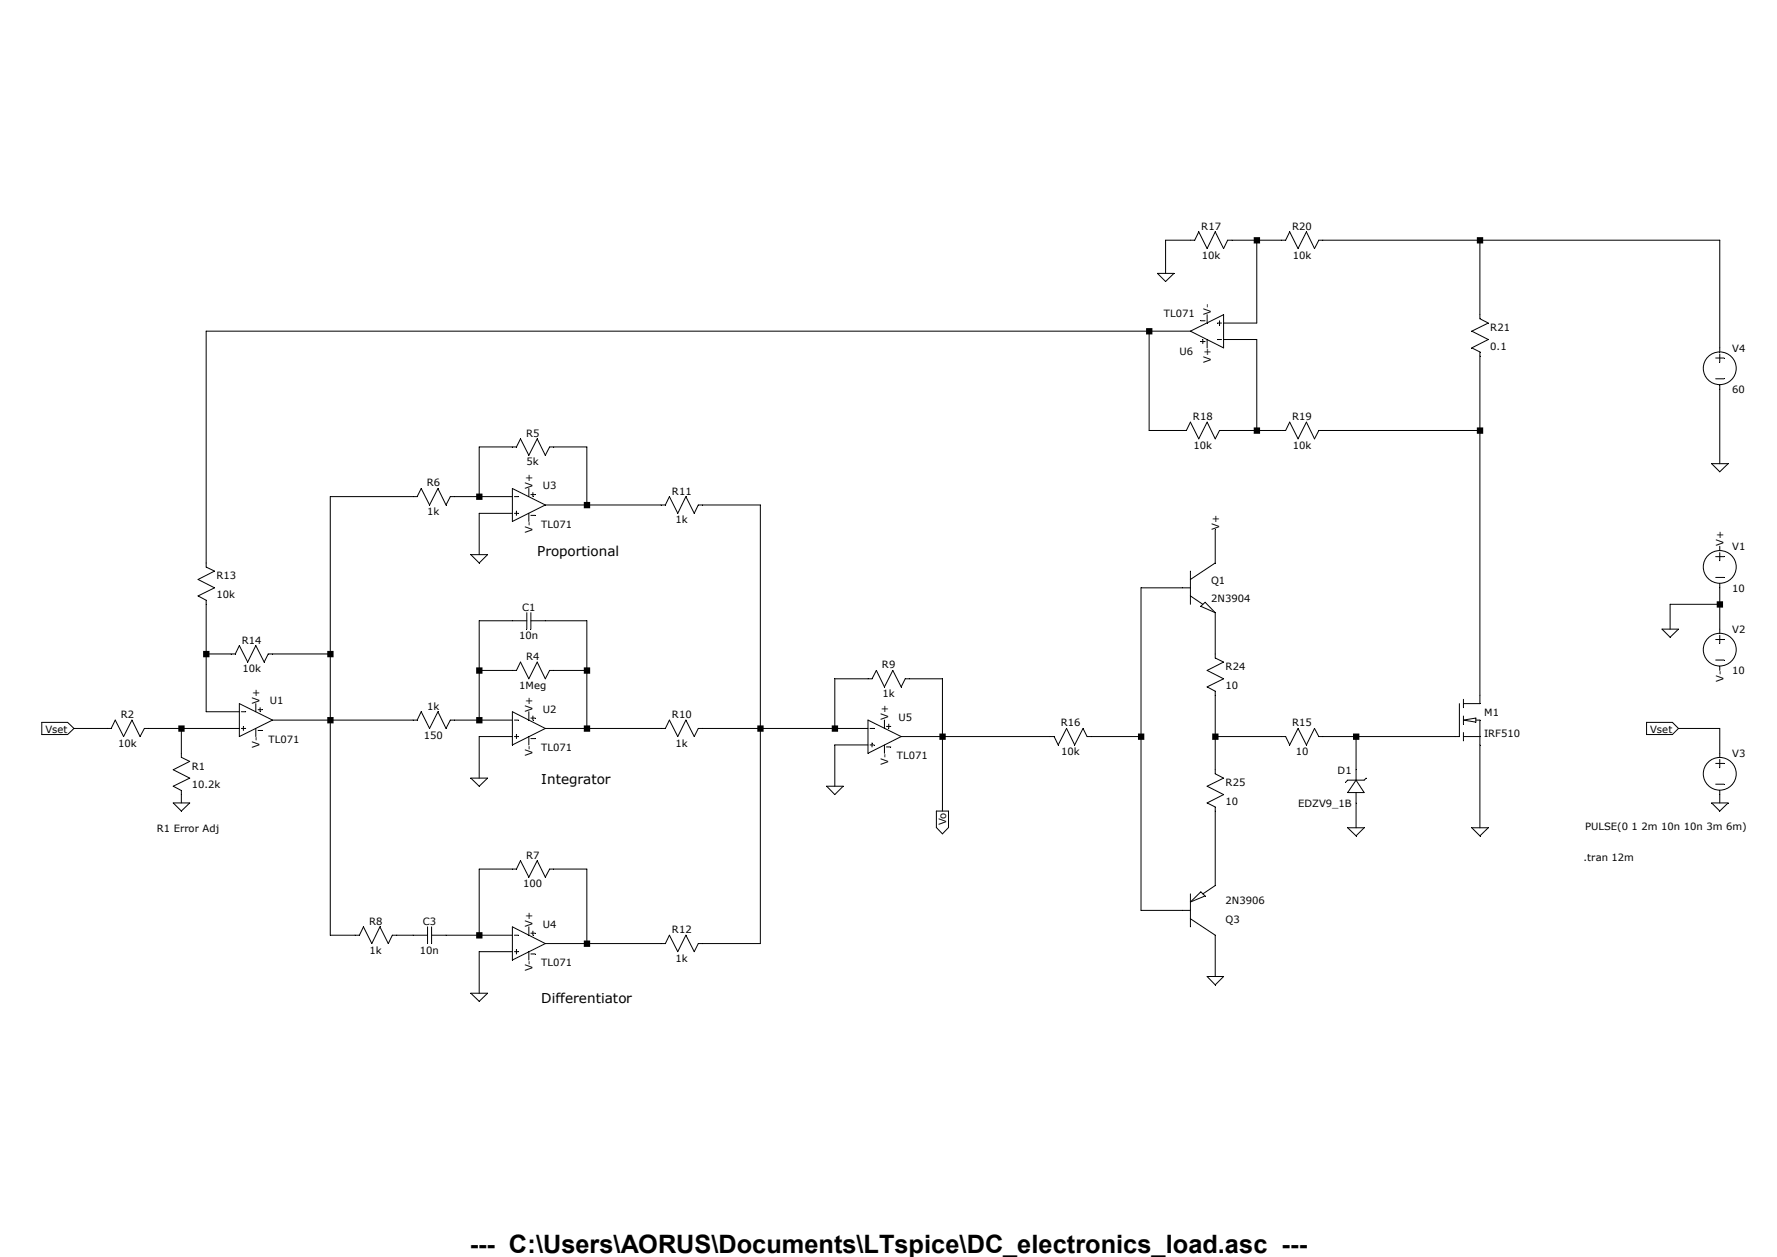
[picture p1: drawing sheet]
<svg xmlns="http://www.w3.org/2000/svg" width="297mm" height="210mm" viewBox="0 0 297 210" stroke-linecap="round" stroke-linejoin="round" font-family="sans-serif">
<g fill="none" stroke="#000" stroke-width=".17">
<path d="M192.1 55.3v16.6h6.2l.7-1.4 1.4 2.8 1.4-2.8 1.3 2.8 .7-1.4h11.1l.7-1.4 1.4 2.8 1.4-2.8 1.3 2.8 .7-1.4h27M193.5 45.7h2.7l-1.4 1.3zM194.8 45.7v-5.6h4.9l.7-1.4 1.4 2.8 1.3-2.8 1.4 2.8 .7-1.4h9.7l.7-1.4 1.4 2.8 1.4-2.8 1.3 2.8 .7-1.4h67v18.7M199 55.3h-164.5v39.4l1.4 .7-2.8 1.4 2.8 1.4-2.8 1.4 1.4 .7v18.6h5.5M199 55.3l5.5-2.7v5.5zM200.7 57.1h.7M200.7 53.6h.7M201 56.7v.7M201.8 52.6v1.4M201.8 56.7v1.4M203.5 56.7h.7M203.5 54h.7"/>
<path d="M203.8 53.6v.7M204.5 56.7h5.6v15.2M210.1 40.1v13.9h-5.6M247.4 40.1v13.2l1.4 .7-2.8 1.3 2.8 1.4-2.8 1.4 1.4 .7v58.8h-2.8M286.8 59.8h1.4M287.4 59.1v1.4M286.1 77.5h2.7l-1.4 1.3zM286.8 63.3h1.4M287.4 64.3v13.2M78.7 92.7h2.8l-1.4 1.4zM80.1 83v-8.3h6.2l.7-1.4 1.4 2.8 1.4-2.8 1.3 2.8 .8-1.4h6.2v9.7M85.6 81.6l5.5 2.8-5.5 2.7z"/>
<path d="M85.6 83h-10.3l-.8 1.4-1.3-2.8-1.4 2.8-1.4-2.8-.7 1.4h-14.5v73.3h4.9l.6-1.4 1.4 2.7 1.4-2.7 1.4 2.7 .7-1.3h5.9M85.6 85.8h-5.5v6.9M86 83h.7M86 85.8h.7M86.3 85.4v.7M88.4 81.6v1.4M88.4 85.8v1.3M88.7 82.6h.8M88.7 86.1h.8M89.1 82.3v.7M91.1 84.4h20.1l.7-1.4 1.4 2.8 1.3-2.8 1.4 2.8 .7-1.4h10.4v73.2h-10.4l-.7 1.4-1.4-2.7-1.3 2.7-1.4-2.7-.7 1.3h-20.1M199 99.6l2 1.4"/>
<path d="M199 95.4v5.6M199 98.2h-8.3v53.9h8.3M203.1 88.5v5.6l-4.1 2.7M286.8 93h1.4M286.8 96.5h1.4M287.4 91.3v.7M287.4 92.3v1.4M287.4 97.5v8.3M34.5 109.3h4.8l.7-1.4 1.4 2.7 1.4-2.7 1.4 2.7 .6-1.3h10.4M40 117.6l5.6 2.7-5.6 2.8zM40.3 118.9h.8M42.8 117.6v1.3"/>
<path d="M43.1 118.6h.7M43.5 118.2v.7M80.1 112h6.2l.7-1.4 1.4 2.8 1.4-2.8 1.3 2.8 .8-1.4h6.2M85.6 118.9l5.5 2.8-5.5 2.8zM88.1 103.7h-8v16.6M88.1 102.4v2.7M88.4 118.9v1.4M88.7 120h.8M88.7 103.7h9.4v18M88.7 102.4v2.7M89.1 119.6v.7M200.7 101.3l.7-.7 1.7 1.8z"/>
<path d="M203.1 102.4v7.5l1.4 .7-2.7 1.4 2.7 1.4-2.7 1.4 1.3 .7v13.8l1.4 .7-2.7 1.4 2.7 1.4-2.7 1.4 1.3 .6v13.2l-2.1 1.4M243.9 117.6v5.5h-23.5l-.7-1.4-1.3 2.8-1.4-2.8-1.4 2.8-.7-1.4h-11.8M244.6 116.8v1.4M244.6 119.6v1.4M277.8 105.1h2.7l-1.4 1.4zM286.8 106.8h1.4M286.8 110.3h1.4M287.4 106.1v1.4M287.4 111.3v.7M287.4 101h-8.3v4.1M7 120.7h4.3l1.1 1-1.1 1h-4.3zM12.4 121.7h6.2l.7-1.4 1.4 2.8 1.4-2.8 1.3 2.8 .7-1.4h15.9"/>
<path d="M29 134.2h2.7l-1.4 1.3zM30.3 121.7v4.8l1.4 .7-2.7 1.4 2.7 1.4-2.7 1.4 1.3 .7v2.1M40.3 121.7h.8M40.7 121.4v.6M42.8 121.7v1.4M43.1 122h.7M45.6 120.3h24.1l.7-1.4 1.4 2.8 1.4-2.8 1.3 2.8 .8-1.4h10.3M78.7 130h2.8l-1.4 1.4zM85.6 123.1h-5.5v6.9M86 120.3h.7M86 123.1h.7M86.3 122.7v.7"/>
<path d="M88.4 123.1v1.4M88.7 123.4h.8M91.1 121.7h20.1l.7-1.4 1.4 2.8 1.3-2.8 1.4 2.8 .7-1.4h28.4M138.2 131.4h2.7l-1.4 1.4zM139.5 121.7v-8.3h6.3l.7-1.4 1.3 2.8 1.4-2.8 1.4 2.8 .7-1.4h6.2v22.1M145.1 120.3l5.5 2.8-5.5 2.8zM145.1 124.5h-5.6v6.9M145.4 121.7h.7M145.4 124.5h.7M145.8 124.1v.7M147.8 120.3v1.4M147.8 124.5v1.4"/>
<path d="M148.2 121.4h.7M148.2 124.8h.7M148.5 121v.7M150.6 123.1h25.6l.7 1.4 1.4-2.8 1.3 2.8 1.4-2.8 .7 1.4h9M156.5 135.5h2v2.8l-1 1-1-1zM225.3 138.3h2.7l-1.3 1.4zM226.7 130.3l1.3 2.1h-2.7zM226.7 123.1v7.2M226.7 132.4v5.9M228.3 130l-.3 .3h-2.7l-.4 .4M244.6 123.1h2.8M244.6 120.3l2.1-.3v.6z"/>
<path d="M244.6 122.4v1.4M246 138.3h2.8l-1.4 1.4zM246.7 120.3h.7v18M275.2 120.7h4.3l1 1-1 1h-4.3zM280.5 121.7h6.9v4.8M286.1 134.2h2.7l-1.4 1.3zM286.8 127.6h1.4M286.8 131h1.4M287.4 126.9v1.4M287.4 132.1v2.1M71.5 154.9v2.7M72.1 156.3h13.5"/>
<path d="M72.1 154.9v2.7M80.1 156.3v-11.1h6.2l.7-1.4 1.4 2.8 1.4-2.8 1.3 2.8 .8-1.4h6.2v12.4M85.6 154.9l5.5 2.7-5.5 2.8zM85.6 159h-5.5v6.9M86 156.3h.7M86 159h.7M86.3 158.7v.7M88.4 154.9v1.4M88.4 159v1.4M88.7 155.9h.8M88.7 159.4h.8M89.1 155.6v.7"/>
<path d="M199 149.4v5.5M199 150.7l1.7-1.7 .7 .7zM199 153.5l4.1 2.8v6.9M78.7 165.9h2.8l-1.4 1.4zM201.8 163.2h2.7l-1.4 1.3z"/>
<circle cx="287.5" cy="61.5" r="2.74"/>
<circle cx="287.5" cy="94.7" r="2.74"/>
<circle cx="287.5" cy="108.5" r="2.74"/>
<circle cx="287.5" cy="129.3" r="2.74"/>
</g>
<path d="M29.8 121.2h1.1v1.1h-1.1zM34 108.8h1v1h-1zM54.7 108.8h1.1v1h-1.1zM54.7 119.8h1.1v1.1h-1.1zM79.6 82.5h1v1h-1zM79.6 111.5h1v1.1h-1zM79.6 119.8h1v1.1h-1zM79.6 155.7h1v1.1h-1zM97.6 83.9h1v1h-1zM97.6 111.5h1v1.1h-1zM97.6 121.2h1v1.1h-1zM97.6 157.1h1v1.1h-1zM126.6 121.2h1v1.1h-1zM139 121.2h1.1v1.1h-1.1zM157 122.6h1.1v1h-1.1zM190.2 122.6h1.1v1h-1.1zM191.6 54.8h1v1.1h-1zM202.6 122.6h1.1v1h-1.1zM209.5 39.6h1.1v1.1h-1.1zM209.5 71.4h1.1v1.1h-1.1zM226.1 122.6h1.1v1h-1.1zM246.8 39.6h1.1v1.1h-1.1zM246.8 71.4h1.1v1.1h-1.1zM286.9 100.5h1.1v1h-1.1z" fill-rule="evenodd" fill="#000"/>
<text font-size="4.2" x="78.5" y="209.3">--- C:\Users\AORUS\Documents\LTspice\DC_electronics_load.asc ---</text>
<g font-size="2.3">
<text x="89.8" y="92.9">Proportional</text>
<text x="90.5" y="130.9">Integrator</text>
<text x="90.5" y="167.6">Differentiator</text>
</g>
<g font-size="1.7">
<text x="200.8" y="38.4">R17</text>
<text x="216" y="38.4">R20</text>
<text x="200.9" y="43.2">10k</text>
<text x="216.1" y="43.2">10k</text>
<text x="194.5" y="52.9">TL071</text>
<text x="202.4" y="52.6" transform="rotate(-90 202.4 52.6)">V-</text>
<text x="197.1" y="59.3">U6</text>
<text x="249.1" y="55.3">R21</text>
<text x="249.1" y="58.4">0.1</text>
<text x="289.5" y="58.8">V4</text>
<text x="202.4" y="60.6" transform="rotate(-90 202.4 60.6)">V+</text>
<text x="289.5" y="65.7">60</text>
<text x="199.4" y="70.2">R18</text>
<text x="216" y="70.2">R19</text>
<text x="87.9" y="73">R5</text>
<text x="88" y="77.8">5k</text>
<text x="199.5" y="75">10k</text>
<text x="216.1" y="75">10k</text>
<text x="71.3" y="81.3">R6</text>
<text x="89" y="81.6" transform="rotate(-90 89 81.6)">V+</text>
<text x="90.7" y="81.7">U3</text>
<text x="112.3" y="82.6">R11</text>
<text x="71.4" y="86.1">1k</text>
<text x="89" y="89" transform="rotate(-90 89 89)">V-</text>
<text x="90.5" y="88.1">TL071</text>
<text x="112.9" y="87.5">1k</text>
<text x="203.8" y="88.5" transform="rotate(-90 203.8 88.5)">V+</text>
<text x="288.1" y="91.3" transform="rotate(-90 288.1 91.3)">V+</text>
<text x="289.5" y="91.9">V1</text>
<text x="36.2" y="96.8">R13</text>
<text x="36.2" y="99.9">10k</text>
<text x="202.4" y="97.5">Q1</text>
<text x="202.4" y="100.6">2N3904</text>
<text x="289.5" y="98.9">10</text>
<text x="40.4" y="107.5">R14</text>
<text x="86.8" y="106.8">10n</text>
<text x="87.2" y="102">C1</text>
<text x="289.5" y="105.8">V2</text>
<text x="40.5" y="112.3">10k</text>
<text x="87.9" y="110.3">R4</text>
<text x="147.4" y="111.7">R9</text>
<text x="204.9" y="112">R24</text>
<text x="288.1" y="113.9" transform="rotate(-90 288.1 113.9)">V-</text>
<text x="289.5" y="112.7">10</text>
<text x="20.2" y="120">R2</text>
<text x="43.4" y="117.6" transform="rotate(-90 43.4 117.6)">V+</text>
<text x="45.1" y="117.7">U1</text>
<text x="71.4" y="118.6">1k</text>
<text x="86.8" y="115.1">1Meg</text>
<text x="89" y="118.9" transform="rotate(-90 89 118.9)">V+</text>
<text x="90.7" y="119.1">U2</text>
<text x="112.3" y="120">R10</text>
<text x="147.5" y="116.5">1k</text>
<text x="204.9" y="115.1">10</text>
<text x="248.1" y="119.6">M1</text>
<text x="7.6" y="122.4">Vset</text>
<text x="19.8" y="124.8">10k</text>
<text x="43.4" y="125" transform="rotate(-90 43.4 125)">V-</text>
<text x="44.9" y="124.1">TL071</text>
<text x="70.9" y="123.4">150</text>
<text x="90.5" y="125.5">TL071</text>
<text x="112.9" y="124.8">1k</text>
<text x="148.5" y="120.3" transform="rotate(-90 148.5 120.3)">V+</text>
<text x="150.2" y="120.5">U5</text>
<text x="177.3" y="121.4">R16</text>
<text x="216" y="121.4">R15</text>
<text x="248.1" y="123.1">IRF510</text>
<text x="275.8" y="122.4">Vset</text>
<text x="32" y="128.6">R1</text>
<text x="32" y="131.7">10.2k</text>
<text x="89" y="126.4" transform="rotate(-90 89 126.4)">V-</text>
<text x="148.5" y="127.8" transform="rotate(-90 148.5 127.8)">V-</text>
<text x="149.9" y="126.8">TL071</text>
<text x="177.4" y="126.2">10k</text>
<text x="204.9" y="131.4">R25</text>
<text x="216.6" y="126.2">10</text>
<text x="223.6" y="129.3">D1</text>
<text x="289.5" y="126.5">V3</text>
<text x="158.2" y="137.9" transform="rotate(-90 158.2 137.9)">Vo</text>
<text x="204.9" y="134.5">10</text>
<text x="217" y="134.8">EDZV9_1B</text>
<text x="26.2" y="139">R1 Error Adj</text>
<text x="87.9" y="143.5">R7</text>
<text x="264.7" y="143.8">.tran 12m</text>
<text x="264.9" y="138.7">PULSE(0 1 2m 10n 10n 3m 6m)</text>
<text x="87.5" y="148.3">100</text>
<text x="61.7" y="154.5">R8</text>
<text x="70.7" y="154.5">C3</text>
<text x="89" y="154.9" transform="rotate(-90 89 154.9)">V+</text>
<text x="90.7" y="155">U4</text>
<text x="112.3" y="155.9">R12</text>
<text x="204.9" y="154.2">Q3</text>
<text x="204.9" y="151">2N3906</text>
<text x="61.8" y="159.3">1k</text>
<text x="70.2" y="159.3">10n</text>
<text x="90.5" y="161.4">TL071</text>
<text x="112.9" y="160.7">1k</text>
<text x="89" y="162.3" transform="rotate(-90 89 162.3)">V-</text>
</g>
</svg>
